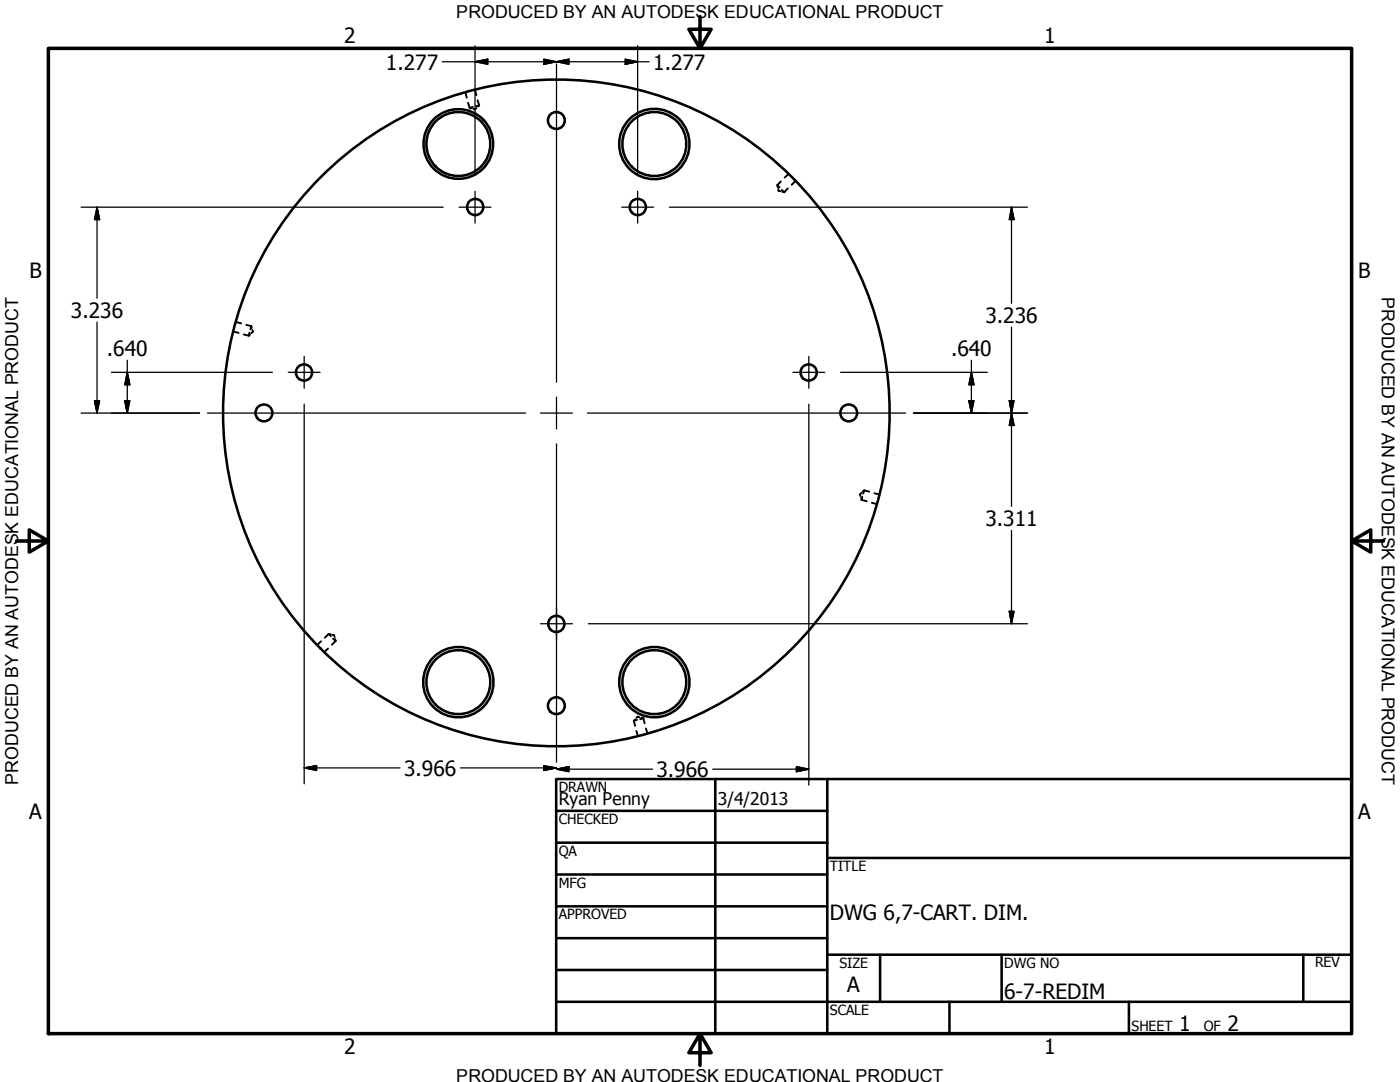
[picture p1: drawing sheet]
<svg xmlns="http://www.w3.org/2000/svg" width="279mm" height="216mm" viewBox="0 0 279 216" stroke-linecap="round" stroke-linejoin="round" font-family="sans-serif">
<!-- layer: Visible (ANSI) -->
<g fill="none" stroke="#000" stroke-width=".51">
<path d="M64 129.4a66.5 66.5 0 0 1 28.4-110.8 66.5 66.5 0 0 1 83.6 78.1 66.5 66.5 0 0 1-108.7 35.8l-3.3-3.1"/>
<circle cx="91.5" cy="28.7" r="7"/>
<circle cx="91.5" cy="28.7" r="6.4"/>
<circle cx="111" cy="24" r="1.68"/>
<circle cx="130.6" cy="28.7" r="7"/>
<circle cx="130.6" cy="28.7" r="6.4"/>
<circle cx="94.8" cy="41.3" r="1.62"/>
<circle cx="127.3" cy="41.3" r="1.62"/>
<circle cx="60.7" cy="74.3" r="1.62"/>
<circle cx="161.4" cy="74.3" r="1.62"/>
<circle cx="52.7" cy="82.4" r="1.68"/>
<circle cx="169.4" cy="82.4" r="1.68"/>
<circle cx="91.5" cy="136.1" r="7"/>
<circle cx="91.5" cy="136.1" r="6.4"/>
<circle cx="111" cy="124.5" r="1.62"/>
<circle cx="130.6" cy="136.1" r="7"/>
<circle cx="130.6" cy="136.1" r="6.4"/>
<circle cx="111" cy="140.8" r="1.68"/>
</g>
<!-- layer: Hidden (ANSI) -->
<g fill="none" stroke="#000" stroke-width=".38">
<path d="M92.9 18.5l.3 1M94.8 18l.3 1M93.4 20.5l.3 1M93.7 21.5l.3 .2M94.4 21.3l-.7 .2M95.1 21.6l-.3 .2-.4-.1M95.3 20l.3 1M95.6 21l-.6 .2M95.6 21l-.2 .3M155.1 37l.5 .4M155.1 37l.1 .3M155.3 37.7l.1 .4 .4 .1"/>
<path d="M155.8 36.2l-.7 .8M156 37.9l.5 .5M156.1 38.3l.4 .1M157.2 37.6l-.7 .8M157.4 34.7l-.8 .7M158.7 36.1l-.7 .8M46.5 66.2l1.1 .2M47.1 64.3l1 .2M48.6 66.7l1.1 .3M49.1 64.8l1.1 .3M49.8 66.4l-.1 .6M49.9 66.7l-.2 .3"/>
<path d="M50.2 65.1l-.2 .6M50.2 65.1v.4M50.4 65.8l.1 .4-.3 .3M171.8 99.4l.2 .4M171.9 98.4l-.3 .3 .1 .3M172 99.8l1 .2M172.1 99.1l-.1 .7M172.5 97.9l-.2 .6M172.5 97.9l-.4 .2M172.5 97.9l1 .2M174.5 98.4l1 .3M174 100.3l1 .3"/>
<path d="M64.1 128l-.8 .7M65.5 129.4l-.8 .7M65.6 126.5l.4 .4M65.6 126.5l.4 .1M65.6 126.5l-.8 .8M66.3 126.7h.4l.1 .4M66.5 127.4l.5 .5M66.9 127.5l.1 .4M67 127.9l-.8 .8M126.5 143.8l.2 1M126.7 143.6l-.2 .2M127 145.9l.3 1"/>
<path d="M127.1 143.6l-.6 .2M127.6 143.1l-.3-.1-.3 .3M128 143.2l.4 .1M128.4 143.3l-.6 .2M128.4 143.3l.3 1M128.9 145.4l.3 1"/>
</g>
<!-- layer: Border (ANSI) -->
<path d="M9.7 9.7h260v196.5h-260zM139.7 3.3v6.4l-2.2-3.9h4.4l-2.2 3.9M3.3 107.9h6.4l-3.9-2.2v4.5l3.9-2.3M269.7 107.9l3.9 2.3v-4.5l-3.9 2.2h6.4M139.7 206.2l2.2 3.9h-4.4l2.2-3.9v6.4" fill="none" stroke="#000" stroke-width=".7"/>
<!-- layer: Title (ANSI) -->
<g fill="none" stroke="#000" stroke-width=".51">
<path d="M111 155.4h158.7v50.8h-158.7zM142.7 155.4v50.8M165.1 155.4v50.8M111 161.8h54.1M111 168.1h54.1M111 174.5h54.1M165.1 171.2h104.6M111 180.8h54.1M111 187.2h54.1M111 193.5h54.1M111 199.9h158.7M165.1 190.5h104.6"/>
<path d="M175.6 190.5v9.4M189.5 199.9v6.3M199.9 190.5v9.4M225.3 199.9v6.3M260.1 190.5v9.4"/>
</g>
<!-- layer: Center Mark (ANSI) -->
<g fill="none" stroke="#000" stroke-width=".25">
<path d="M111.1 12.8v63.5M94.8 38.2v6.3M127.3 38.2v6.3M91.6 41.3h6.4M124.1 41.3h6.3M57.5 74.3h6.4M60.7 71.1v6.4M111.1 79.2v6.4M158.2 74.3h6.4M161.4 71.1v6.4M41.4 82.4h63.5M107.9 82.4h6.3"/>
<path d="M111.1 88.6v63.5M117.2 82.4h63.5M107.9 124.5h6.3M111.1 121.3v6.3"/>
</g>
<!-- layer: Dimension (ANSI) -->
<g fill="none" stroke="#000" stroke-width=".25">
<path d="M88.3 12.3h41.2M94.8 12.3l2.5-.5v1zM94.8 9.1v25.9M108.5 11.8l2.6 .5-2.6 .5zM111.1 12.3l2.4-.5v1zM124.8 11.8l2.5 .5-2.5 .5zM127.3 9.1v25.9M16.2 41.3h72.3M19.4 41.3l.5 2.5h-1zM19.4 41.3v18.2M133.6 41.3h71.4M201.9 41.3l.5 2.5h-1z"/>
<path d="M201.9 41.3v19.2M18.9 79.9h1l-.5 2.5zM19.4 64.3v18.1M22.2 74.3h32.2M24.9 79.9h1l-.5 2.5zM25.4 74.3l.5 2.5h-1zM25.4 71.9v10.5M167.8 74.3h29.2M193.4 79.9h1l-.5 2.5zM193.9 74.3l.5 2.5h-1zM193.9 71.9v10.5M201.4 79.9h1l-.5 2.5z"/>
<path d="M201.9 65.3v35.7M16.2 82.4h23.6M60.7 80.6v1.7M60.7 82.5v73.9M161.4 80.6v1.7M161.4 82.5v74.2M182.3 82.4h22.7M201.9 82.4l.5 2.5h-1zM201.9 105.9v18.6M117.4 124.5h87.6M201.4 122h1l-.5 2.5zM60.7 153.2l2.5-.4v.9z"/>
<path d="M60.7 153.2h19.1M91.9 153.2h19.2M108.5 152.8l2.6 .4-2.6 .5zM111.1 153.5l2.4-.5v1zM111.1 153.5h19.1M142.2 153.5h19.2M158.9 153l2.5 .5-2.5 .5z"/>
</g>
<g fill="#000" stroke="#000" stroke-width=".25">
<path d="M94.8 12.3l2.5-.5zM94.8 12.3l2.5-.5v1zM108.5 12.8l2.6-.5zM108.5 11.8l2.6 .5-2.6 .5zM111.1 12.3l2.4-.5zM111.1 12.3l2.4-.5v1zM124.8 12.8l2.5-.5zM124.8 11.8l2.5 .5-2.5 .5zM19.4 41.3l.5 2.5zM19.4 41.3l.5 2.5h-1zM201.9 41.3l.5 2.5zM201.9 41.3l.5 2.5h-1z"/>
<path d="M18.9 79.9l.5 2.5zM18.9 79.9h1l-.5 2.5zM24.9 79.9l.5 2.5zM24.9 79.9h1l-.5 2.5zM25.4 74.3l.5 2.5zM25.4 74.3l.5 2.5h-1zM193.4 79.9l.5 2.5zM193.4 79.9h1l-.5 2.5zM193.9 74.3l.5 2.5zM193.9 74.3l.5 2.5h-1zM201.4 79.9l.5 2.5zM201.4 79.9h1l-.5 2.5z"/>
<path d="M201.9 82.4l.5 2.5zM201.9 82.4l.5 2.5h-1zM201.4 122l.5 2.5zM201.4 122h1l-.5 2.5zM60.7 153.2l2.5-.4zM60.7 153.2l2.5-.4v.9zM108.5 153.7l2.6-.5zM108.5 152.8l2.6 .4-2.6 .5zM111.1 153.5l2.4-.5zM111.1 153.5l2.4-.5v1zM158.9 154l2.5-.5zM158.9 153l2.5 .5-2.5 .5z"/>
</g>
<g font-size="4.2">
<text x="68.7" y="8.6">2</text>
<text x="208.4" y="8.6">1</text>
<text x="77" y="13.9">1.277</text>
<text x="130.4" y="13.9">1.277</text>
<text x="5.9" y="55.5">B</text>
<text x="271.1" y="55.5">B</text>
<text x="14.2" y="63.4">3.236</text>
<text x="196.7" y="64.5">3.236</text>
<text x="21.3" y="71.1">.640</text>
<text x="189.8" y="71.1">.640</text>
<text x="196.7" y="105">3.311</text>
<text x="80.6" y="154.7">3.966</text>
<text x="131" y="155">3.966</text>
<text x="5.8" y="163.4">A</text>
<text x="271" y="163.4">A</text>
<text x="165.6" y="183.5">DWG 6,7-CART. DIM.</text>
<text x="169.1" y="198">A</text>
<text x="200.4" y="199.3">6-7-REDIM</text>
<text x="235.3" y="205.7">1</text>
<text x="245" y="205.7">2</text>
<text x="68.7" y="210.3">2</text>
<text x="208.4" y="210.3">1</text>
</g>
<g font-size="3.6">
<text x="91.1" y="3.6">PRODUCED BY AN AUTODESK EDUCATIONAL PRODUCT</text>
<text x="275.8" y="59.3" transform="rotate(90 275.8 59.3)">PRODUCED BY AN AUTODESK EDUCATIONAL PRODUCT</text>
<text x="3.6" y="156.6" transform="rotate(-90 3.6 156.6)">PRODUCED BY AN AUTODESK EDUCATIONAL PRODUCT</text>
<text x="91.1" y="215.9">PRODUCED BY AN AUTODESK EDUCATIONAL PRODUCT</text>
</g>
<g font-size="3.5">
<text x="111.5" y="160.6">Ryan Penny</text>
<text x="143.3" y="160.7">3/4/2013</text>
</g>
<g font-size="2.8">
<text x="111.5" y="158">DRAWN</text>
<text x="111.5" y="164.4">CHECKED</text>
<text x="111.5" y="170.8">QA</text>
<text x="165.6" y="173.7">TITLE</text>
<text x="111.5" y="177.1">MFG</text>
<text x="111.5" y="183.5">APPROVED</text>
<text x="167.5" y="193.1">SIZE</text>
<text x="200.4" y="193.1">DWG NO</text>
<text x="262.4" y="193">REV</text>
<text x="165.6" y="202.5">SCALE</text>
<text x="225.8" y="205.7">SHEET</text>
<text x="240.2" y="205.7">OF</text>
</g>
</svg>
